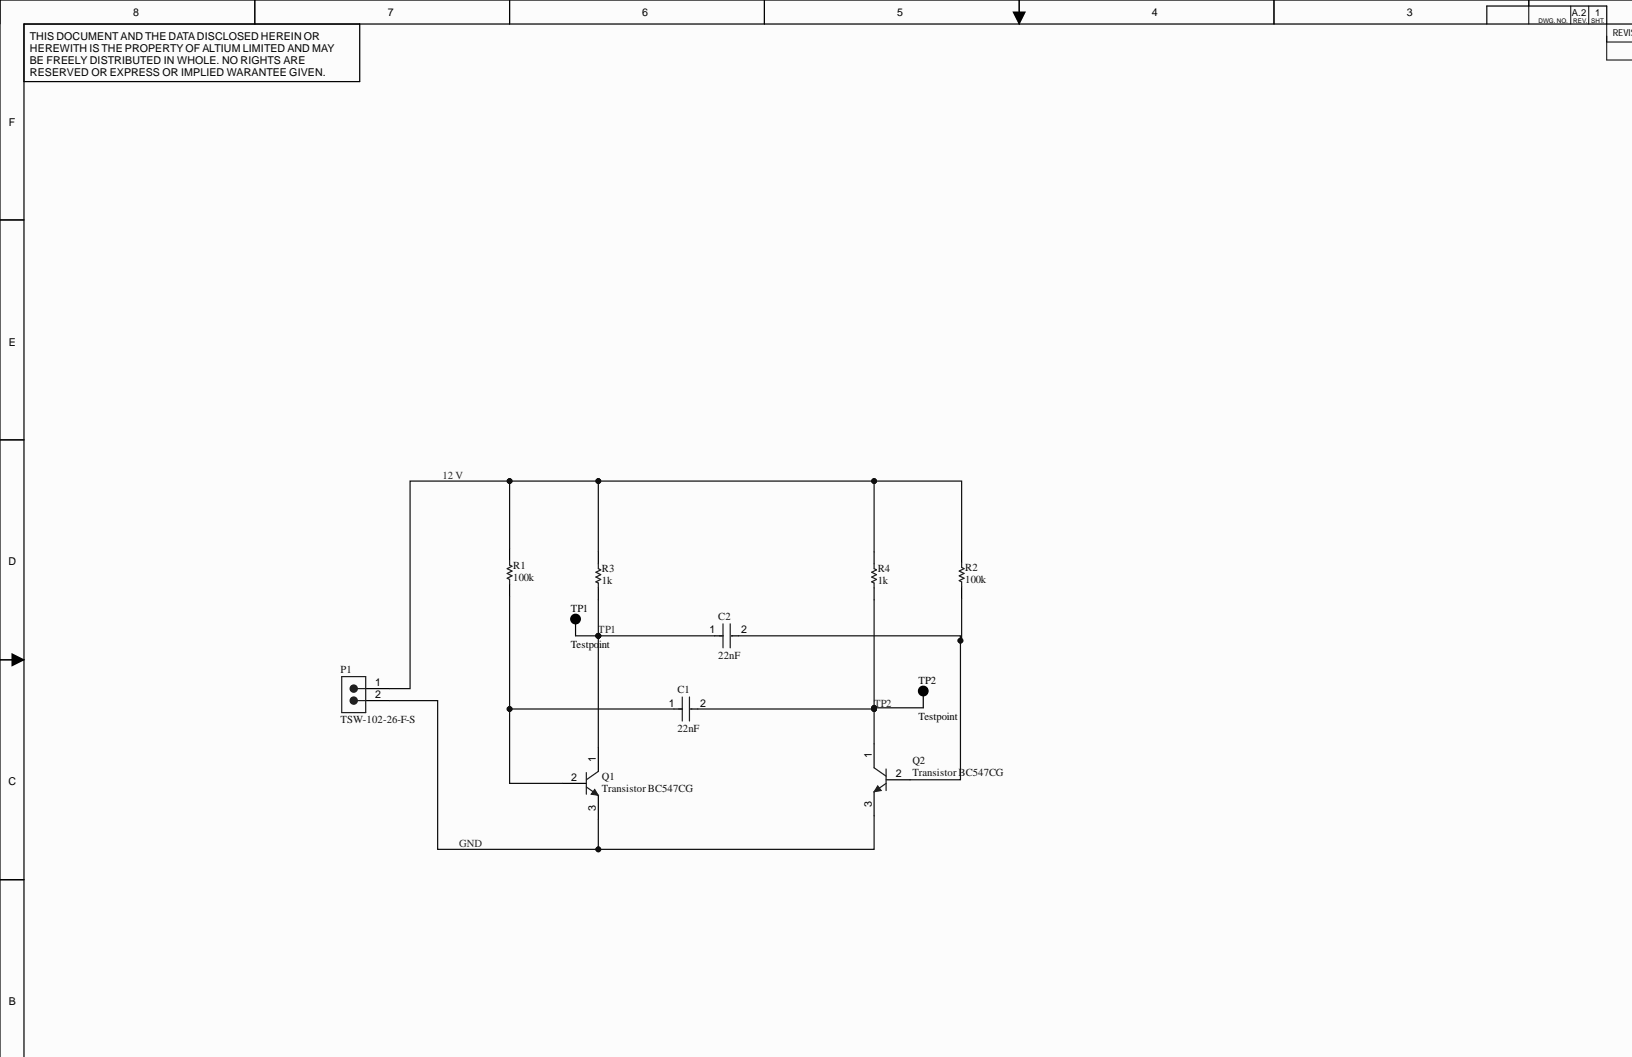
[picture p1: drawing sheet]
<svg xmlns="http://www.w3.org/2000/svg" width="345mm" height="224mm" viewBox="0 0 345 224" stroke-linecap="round" stroke-linejoin="round" font-family="sans-serif">
<g fill="#fcfcfc">
<path d="M0 0h345.4v223.7h-345.4z" fill-rule="evenodd"/>
<path d="M5.1 5.1h340.3v218.6h-340.3z" fill-rule="evenodd"/>
</g>
<g fill="none" stroke="#000" stroke-width=".21">
<path d="M0 0v5.1M53.9 0v5.1M107.8 0v5.1M161.8 0v5.1M214.4 2.5h2.6l-1.3 2.6zM215.7 0v5.1M269.6 0v5.1M323.5 0v5.1M332.4 1.3v3.8M336.2 1.3v3.8M340 5.1v7.6h5.4M340 8.9h5.4"/>
<path d="M0 46.5h5.1M0 93.1h5.1M0 139.6h5.1M2.5 138.3l2.6 1.3-2.6 1.3zM0 186.2h5.1"/>
</g>
<g fill="none" stroke="#000" stroke-width=".26">
<path d="M53.9 0v5.1M76.1 5.1v12.2h-71M107.8 0v5.1M161.8 0v5.1M215.7 0v5.1M269.6 0v5.1M314.6 5.1v-3.8h25.4v3.8M323.5 0v1.3M345.4 5.1h-340.3v218.6M345.4 0h-345.4v223.7M0 46.5h5.1M0 93.1h5.1"/>
<path d="M107.8 116v2.5M126.6 116.8v2.5M185 116.8v2.5M203.5 116.5v2.6M0 139.6h5.1M107.8 123.6v2.6M126.6 124.4v2.5M185 124.4v2.5M203.5 124.1v2.6M77.4 148.2h5.1M77.4 145.7h5.1M0 186.2h5.1"/>
</g>
<path d="M214.4 2.5h2.6l-1.3 2.6zM2.5 138.3l2.6 1.3-2.6 1.3z" fill="#000"/>
<path d="M107.8 118.5v1.1l.5 .2-1 .5 1 .5-1 .5 1 .5-1 .6 .5 .2v1M126.6 119.3v1l.5 .3-1 .5 1 .5-1 .5 1 .5-1 .5 .5 .3v1M185 119.3v1l.5 .3-1 .5 1 .5-1 .5 1 .5-1 .5 .5 .3v1M203.5 119.1v1l.5 .2-1 .5 1 .5-1 .5 1 .6-1 .5 .5 .2v1M72.3 143.2h5.1v7.6h-5.1zM75.6 148.2h1.8" fill="none" stroke="#1c1c1c" stroke-width=".26"/>
<circle cx="74.9" cy="148.2" r=".76" fill="#1c1c1c"/>
<g fill="none" stroke="#1c1c1c" stroke-width=".26">
<path d="M75.6 145.7h1.8"/>
<circle cx="74.9" cy="148.2" r=".76"/>
</g>
<circle cx="74.9" cy="145.7" r=".76" fill="#1c1c1c"/>
<g fill="none" stroke="#1c1c1c" stroke-width=".26">
<path d="M152.2 134.5h.8M153 132v5.1M154.5 132v5.1M154.8 134.5h.2M143.6 150h.8M144.4 147.5v5.1M145.9 147.5v5.1M146.2 150h.2M124.1 166.5l2.5 1.8M124.1 163.5v4.5M126.6 163.2l-2.5 1.8"/>
<circle cx="74.9" cy="145.7" r=".76"/>
</g>
<path d="M151.2 134.5h1.8M154.8 134.5h1.5M126.6 158.1v5.1M142.6 150h1.8M146.2 150h1.5M119 165.8h5.1M126.6 168.3v5.1" fill="none" stroke="#000" stroke-width=".26"/>
<path d="M125.9 167l.7 1.3-1.5-.3z" fill="#1c1c1c"/>
<path d="M125.9 167l.7 1.3-1.5-.3z" fill="none" stroke="#1c1c1c" stroke-width=".21"/>
<path d="M185 157.4v5.1M185 167.5v5.1M187.5 165h5.1" fill="none" stroke="#000" stroke-width=".26"/>
<path d="M185 162.5l2.5 1.7M187.5 165.8l-2.5 1.7M187.5 162.7v4.6" fill="none" stroke="#1c1c1c" stroke-width=".26"/>
<path d="M185.7 166.3l.8 1-1.5 .2z" fill="#1c1c1c"/>
<path d="M185.7 166.3l.8 1-1.5 .2z" fill="none" stroke="#1c1c1c" stroke-width=".21"/>
<circle cx="185" cy="150" r=".51" fill="#0e0e0e"/>
<circle cx="185" cy="150" r=".51" fill="none" stroke="#0e0e0e" stroke-width=".21"/>
<circle cx="126.6" cy="134.5" r=".51" fill="#0e0e0e"/>
<circle cx="126.6" cy="134.5" r=".51" fill="none" stroke="#0e0e0e" stroke-width=".21"/>
<g fill="#000">
<circle cx="121.8" cy="131" r="1.02"/>
<circle cx="195.4" cy="146.2" r="1.02"/>
</g>
<g fill="none" stroke="#000" stroke-width=".26">
<path d="M121.8 132v2.5M195.4 147.2v2.6"/>
<circle cx="121.8" cy="131" r="1.02"/>
<circle cx="195.4" cy="146.2" r="1.02"/>
</g>
<path d="M185 101.8v15" fill="none" stroke="#0e0e0e" stroke-width=".26"/>
<circle cx="185" cy="101.8" r=".51" fill="#0e0e0e"/>
<circle cx="185" cy="101.8" r=".51" fill="none" stroke="#0e0e0e" stroke-width=".21"/>
<path d="M126.6 116.8v-15h-39.8v43.9h-4.3" fill="none" stroke="#0e0e0e" stroke-width=".26"/>
<circle cx="126.6" cy="101.8" r=".51" fill="#0e0e0e"/>
<circle cx="126.6" cy="101.8" r=".51" fill="none" stroke="#0e0e0e" stroke-width=".21"/>
<circle cx="107.8" cy="101.8" r=".51" fill="#0e0e0e"/>
<circle cx="107.8" cy="101.8" r=".51" fill="none" stroke="#0e0e0e" stroke-width=".21"/>
<path d="M107.8 101.8v14.2" fill="none" stroke="#0e0e0e" stroke-width=".26"/>
<circle cx="107.8" cy="101.8" r=".51" fill="#0e0e0e"/>
<circle cx="107.8" cy="101.8" r=".51" fill="none" stroke="#0e0e0e" stroke-width=".21"/>
<path d="M203.5 126.7v8.9h-.2v29.4h-10.7" fill="none" stroke="#0e0e0e" stroke-width=".26"/>
<circle cx="203.3" cy="135.6" r=".51" fill="#0e0e0e"/>
<circle cx="203.3" cy="135.6" r=".51" fill="none" stroke="#0e0e0e" stroke-width=".21"/>
<path d="M107.8 150v15.8h11.2" fill="none" stroke="#0e0e0e" stroke-width=".26"/>
<circle cx="107.8" cy="150" r=".51" fill="#0e0e0e"/>
<circle cx="107.8" cy="150" r=".51" fill="none" stroke="#0e0e0e" stroke-width=".21"/>
<path d="M156.3 134.5h47v1.1" fill="none" stroke="#0e0e0e" stroke-width=".26"/>
<circle cx="203.3" cy="135.6" r=".51" fill="#0e0e0e"/>
<circle cx="203.3" cy="135.6" r=".51" fill="none" stroke="#0e0e0e" stroke-width=".21"/>
<path d="M107.8 126.2v23.8h34.8" fill="none" stroke="#0e0e0e" stroke-width=".26"/>
<circle cx="107.8" cy="150" r=".51" fill="#0e0e0e"/>
<circle cx="107.8" cy="150" r=".51" fill="none" stroke="#0e0e0e" stroke-width=".21"/>
<path d="M147.7 150h37.3v7.4" fill="none" stroke="#0e0e0e" stroke-width=".26"/>
<circle cx="185" cy="150" r=".51" fill="#0e0e0e"/>
<circle cx="185" cy="150" r=".51" fill="none" stroke="#0e0e0e" stroke-width=".21"/>
<path d="M126.6 126.9v31.2" fill="none" stroke="#0e0e0e" stroke-width=".26"/>
<circle cx="126.6" cy="134.5" r=".51" fill="#0e0e0e"/>
<circle cx="126.6" cy="134.5" r=".51" fill="none" stroke="#0e0e0e" stroke-width=".21"/>
<path d="M126.6 134.5h24.6" fill="none" stroke="#0e0e0e" stroke-width=".26"/>
<circle cx="126.6" cy="134.5" r=".51" fill="#0e0e0e"/>
<circle cx="126.6" cy="134.5" r=".51" fill="none" stroke="#0e0e0e" stroke-width=".21"/>
<path d="M82.5 148.2h10.1v31.5h92.4v-7.1" fill="none" stroke="#0e0e0e" stroke-width=".26"/>
<circle cx="126.6" cy="179.7" r=".51" fill="#0e0e0e"/>
<circle cx="126.6" cy="179.7" r=".51" fill="none" stroke="#0e0e0e" stroke-width=".21"/>
<path d="M126.6 173.4v6.3" fill="none" stroke="#0e0e0e" stroke-width=".26"/>
<circle cx="126.6" cy="179.7" r=".51" fill="#0e0e0e"/>
<circle cx="126.6" cy="179.7" r=".51" fill="none" stroke="#0e0e0e" stroke-width=".21"/>
<path d="M126.6 101.8h76.9v14.7" fill="none" stroke="#0e0e0e" stroke-width=".26"/>
<circle cx="185" cy="101.8" r=".51" fill="#0e0e0e"/>
<circle cx="185" cy="101.8" r=".51" fill="none" stroke="#0e0e0e" stroke-width=".21"/>
<circle cx="126.6" cy="101.8" r=".51" fill="#0e0e0e"/>
<circle cx="126.6" cy="101.8" r=".51" fill="none" stroke="#0e0e0e" stroke-width=".21"/>
<path d="M185 126.9v22.9" fill="none" stroke="#0e0e0e" stroke-width=".26"/>
<circle cx="185" cy="149.8" r=".51" fill="#0e0e0e"/>
<circle cx="185" cy="149.8" r=".51" fill="none" stroke="#0e0e0e" stroke-width=".21"/>
<path d="M195.4 149.8h-10.4v.2" fill="none" stroke="#0e0e0e" stroke-width=".26"/>
<circle cx="185" cy="150" r=".51" fill="#0e0e0e"/>
<circle cx="185" cy="150" r=".51" fill="none" stroke="#0e0e0e" stroke-width=".21"/>
<circle cx="185" cy="149.8" r=".51" fill="#0e0e0e"/>
<circle cx="185" cy="149.8" r=".51" fill="none" stroke="#0e0e0e" stroke-width=".21"/>
<path d="M121.8 134.5h4.8" fill="none" stroke="#0e0e0e" stroke-width=".26"/>
<circle cx="126.6" cy="134.5" r=".51" fill="#0e0e0e"/>
<circle cx="126.6" cy="134.5" r=".51" fill="none" stroke="#0e0e0e" stroke-width=".21"/>
<g font-size="2.3">
<text x="28.2" y="3.3">8</text>
<text x="82" y="3.3">7</text>
<text x="135.9" y="3.3">6</text>
<text x="189.9" y="3.3">5</text>
<text x="243.8" y="3.3">4</text>
<text x="297.7" y="3.3">3</text>
<text x="6.3" y="8.4">THIS DOCUMENTAND THE DATADISCLOSED HEREIN OR</text>
<text x="6.3" y="10.9">HEREWITH IS THE PROPERTY OF ALTIUM LIMITED AND MAY</text>
<text x="6.3" y="13.5">BE FREELY DISTRIBUTED IN WHOLE. NO RIGHTS ARE</text>
<text x="6.3" y="16">RESERVED OR EXPRESS OR IMPLIED WARANTEE GIVEN.</text>
<text x="1.9" y="26.6">F</text>
<text x="1.9" y="73.1">E</text>
<text x="1.8" y="119.6">D</text>
<text x="120.8" y="129.5">TP1</text>
<text x="120.8" y="137.1">Testpo</text>
<text x="126.8" y="137.1">int</text>
<text x="150.1" y="134">1</text>
<text x="156.8" y="134">2</text>
<text x="79.4" y="147.7">2</text>
<text x="79.4" y="145.2">1</text>
<text x="141.5" y="149.5">1</text>
<text x="148.2" y="149.5">2</text>
<text x="194.4" y="144.7">TP2</text>
<text x="194.4" y="152.3">Testpoint</text>
<text x="1.8" y="166.2">C</text>
<text x="120.9" y="165.3">2</text>
<text x="189.5" y="164.5">2</text>
<text x="1.9" y="212.7">B</text>
</g>
<g font-size="2.3" fill="#262626">
<text x="93.6" y="101.3">12 V</text>
<text x="126.6" y="134">TP1</text>
<text x="185" y="149.5">TP2</text>
<text x="97.2" y="179.2">GND</text>
</g>
<g font-size="2.3" fill="#0e0e0e">
<text x="108.6" y="122.9">100k</text>
<text x="108.6" y="120.3">R1</text>
<text x="127.4" y="123.6">1k</text>
<text x="127.4" y="121.1">R3</text>
<text x="185.7" y="123.6">1k</text>
<text x="185.7" y="121.1">R4</text>
<text x="204.3" y="123.4">100k</text>
<text x="204.3" y="120.8">R2</text>
<text x="152" y="131.2">C2</text>
<text x="72.1" y="142.4">P1</text>
<text x="152" y="139.4">22nF</text>
<text x="143.4" y="146.7">C1</text>
<text x="72.1" y="153.1">TSW-102-26-F-S</text>
<text x="143.4" y="154.8">22nF</text>
<text x="193.1" y="161.7">Q2</text>
<text x="127.4" y="165">Q1</text>
<text x="127.4" y="167.5">Transistor BC547CG</text>
<text x="193.1" y="164.2">Transistor BC547CG</text>
</g>
<g font-size="2.2">
<text x="126.1" y="161.2" transform="rotate(-90 126.1 161.2)">1</text>
<text x="184.5" y="160.4" transform="rotate(-90 184.5 160.4)">1</text>
<text x="126.1" y="171.5" transform="rotate(-90 126.1 171.5)">3</text>
<text x="184.5" y="170.8" transform="rotate(-90 184.5 170.8)">3</text>
</g>
<g font-size="2">
<text x="332.7" y="3.4">A.2</text>
<text x="337.6" y="3.4">1</text>
<text x="341.3" y="7.7">REVISI</text>
</g>
<g font-size="1.4">
<text x="325.6" y="4.8">DWG. NO.</text>
<text x="332.9" y="4.8">REV.</text>
<text x="336.7" y="4.8">SHT.</text>
</g>
</svg>
